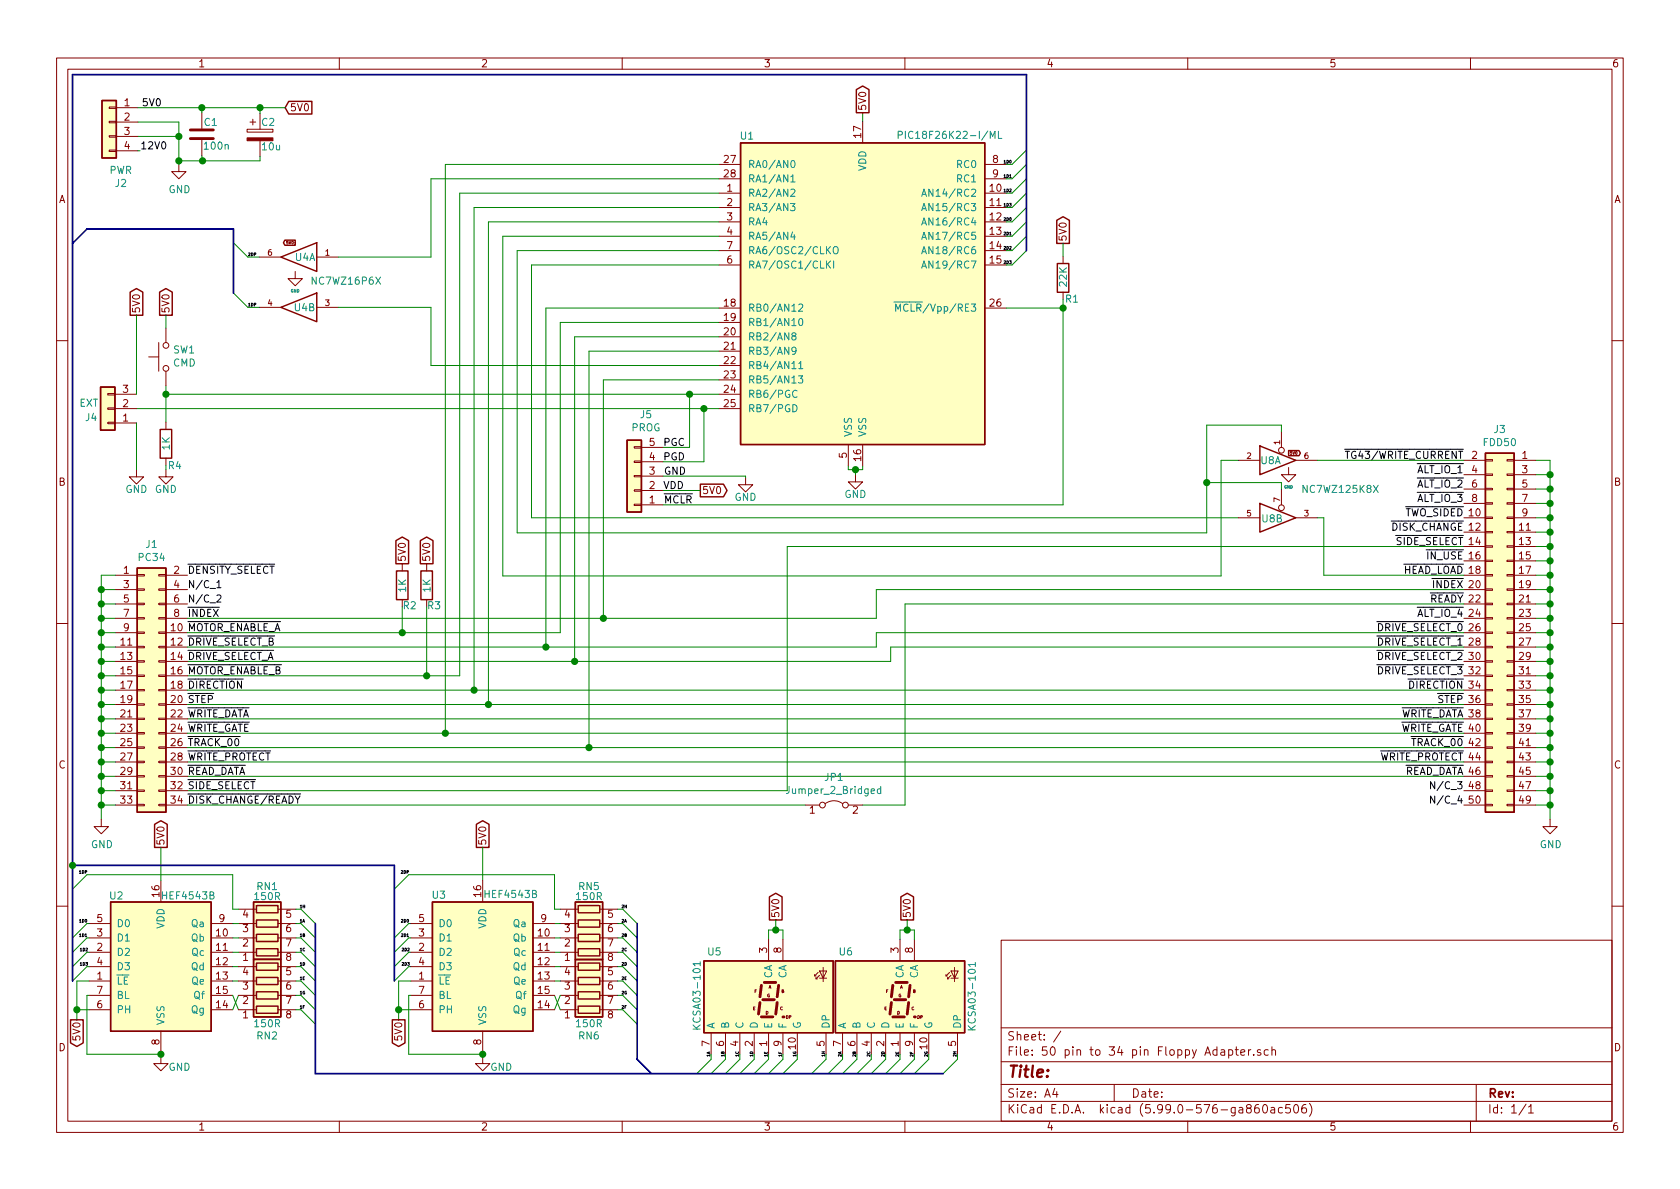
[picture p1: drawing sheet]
EESchema Schematic File Version 5
EELAYER 30 0
EELAYER END
$Descr A4 11693 8268
encoding utf-8
Sheet 1 1
Title ""
Date ""
Rev ""
Comp ""
Comment1 ""
Comment2 ""
Comment3 ""
Comment4 ""
Comment5 ""
Comment6 ""
Comment7 ""
Comment8 ""
Comment9 ""
$EndDescr
$Comp
L device:R_Pack04 RN1
U 1 1
P 1860 6420
F 0 "RN1" V 2115 6420 50  0000 C CNN
F 1 "150R" V 2045 6420 50  0000 C CNN
F 2 "Resistors_SMD:R_Array_Convex_4x0603" V 2135 6420 50  0001 C CNN
F 3 "" H 1860 6420 50  0001 C CNN
F 4 "ROYAL OHM 4D03WGJ0151T" V 1860 6420 50  0001 C CNN "Type"
	1    1860 6420
	0    1    -1   0   
$EndComp
$Comp
L cmos4000:4543 U2
U 1 1
P 1120 6720
F 0 "U2" H 810 7215 50  0000 C CNN
F 1 "HEF4543B" H 1310 7215 50  0000 C CNN
F 2 "Package_SO:SOP-16_4.55x10.3mm_P1.27mm" H 1120 6670 50  0001 C CNN
F 3 "" H 1120 6670 50  0001 C CNN
F 4 "NXP HEF4543B" H 1120 6720 50  0001 C CNN "Type"
	1    1120 6720
	1    0    0    -1  
$EndComp
Text Label 975  1040 0    50   ~ 0
12V0
Text Label 1305 5095 0    50   ~ 0
~WRITE_GATE
Text Label 1305 4895 0    50   ~ 0
~STEP
Text Label 1305 4395 0    50   ~ 0
~MOTOR_ENABLE_A
Text Label 1305 4295 0    50   ~ 0
~INDEX
Text Label 10190 3595 2    50   ~ 0
~TWO_SIDED
Text Label 10190 3395 2    50   ~ 0
~ALT_IO_2
Text Label 1305 5295 0    50   ~ 0
~WRITE_PROTECT
Text Label 1305 4995 0    50   ~ 0
~WRITE_DATA
Text Label 1305 4095 0    50   ~ 0
N{slash}C_1
Text Label 1305 5495 0    50   ~ 0
~SIDE_SELECT
Text Label 1305 5595 0    50   ~ 0
~DISK_CHANGE{slash}READY
Text Label 1305 5195 0    50   ~ 0
~TRACK_00
Text Label 10190 3495 2    50   ~ 0
~ALT_IO_3
Text Label 10190 3295 2    50   ~ 0
~ALT_IO_1
Text Label 1305 4495 0    50   ~ 0
~DRIVE_SELECT_B
Text Label 1305 4695 0    50   ~ 0
~MOTOR_ENABLE_B
Text Label 1305 4595 0    50   ~ 0
~DRIVE_SELECT_A
Text Label 1305 4195 0    50   ~ 0
N{slash}C_2
Text Label 1305 4795 0    50   ~ 0
~DIRECTION
Text Label 1305 5395 0    50   ~ 0
~READ_DATA
Connection ~ 10790 4095
Connection ~ 10790 5195
Connection ~ 705  5595
Connection ~ 10790 5295
Connection ~ 1245 940 
Connection ~ 705  4095
Connection ~ 10790 5395
Connection ~ 10790 5595
Connection ~ 705  4195
Connection ~ 705  4895
Connection ~ 705  4295
Connection ~ 705  4395
Connection ~ 705  4495
Connection ~ 10790 4795
Connection ~ 705  5195
Connection ~ 705  5495
Connection ~ 10790 4295
Connection ~ 10790 3495
Connection ~ 10790 4595
Connection ~ 10790 3795
Connection ~ 10790 3695
Connection ~ 705  4595
Connection ~ 705  4695
Connection ~ 10790 4495
Connection ~ 705  4795
Connection ~ 705  4995
Connection ~ 10790 3995
Connection ~ 10790 4895
Connection ~ 10790 5495
Connection ~ 705  5295
Connection ~ 705  5395
Connection ~ 10790 3295
Connection ~ 10790 4195
Connection ~ 10790 4695
Connection ~ 10790 3395
Connection ~ 10790 4395
Connection ~ 10790 4995
Connection ~ 10790 5095
Connection ~ 705  5095
Connection ~ 10790 3595
Connection ~ 10790 3895
Wire Wire Line
	1245 840  960  840 
Wire Wire Line
	1305 4695 2970 4695
Wire Wire Line
	1245 940  1245 840 
Wire Wire Line
	1245 940  1245 1110
Wire Wire Line
	1245 940  960  940 
Text Label 10190 3895 2    50   ~ 0
~IN_USE
Text Label 10190 4195 2    50   ~ 0
~READY
Text Label 10190 4895 2    50   ~ 0
~STEP
Text Label 1305 3995 0    50   ~ 0
~DENSITY_SELECT
Text Label 10190 5495 2    50   ~ 0
N{slash}C_3
Text Label 10190 5195 2    50   ~ 0
~TRACK_00
Text Label 10190 4595 2    50   ~ 0
~DRIVE_SELECT_2
Text Label 10190 4495 2    50   ~ 0
~DRIVE_SELECT_1
Text Label 10190 4395 2    50   ~ 0
~DRIVE_SELECT_0
Text Label 10190 3995 2    50   ~ 0
~HEAD_LOAD
Text Label 10190 3795 2    50   ~ 0
~SIDE_SELECT
Text Label 10190 4295 2    50   ~ 0
~ALT_IO_4
Text Label 10190 4095 2    50   ~ 0
~INDEX
Text Label 10190 5595 2    50   ~ 0
N{slash}C_4
Text Label 10190 5095 2    50   ~ 0
~WRITE_GATE
Text Label 10190 4995 2    50   ~ 0
~WRITE_DATA
Text Label 10190 4795 2    50   ~ 0
~DIRECTION
Text Label 10190 5395 2    50   ~ 0
~READ_DATA
Text Label 10190 5295 2    50   ~ 0
~WRITE_PROTECT
Text Label 10190 4695 2    50   ~ 0
~DRIVE_SELECT_3
Wire Wire Line
	10690 4495 10790 4495
Wire Wire Line
	10690 3395 10790 3395
Wire Wire Line
	10690 5195 10790 5195
Wire Wire Line
	10690 4995 10790 4995
Wire Wire Line
	10690 5095 10790 5095
Wire Wire Line
	10690 5495 10790 5495
Wire Wire Line
	10690 3495 10790 3495
Wire Wire Line
	10690 4595 10790 4595
Wire Wire Line
	10690 3695 10790 3695
Wire Wire Line
	1305 5395 10190 5395
Wire Wire Line
	1305 5495 5480 5495
Wire Wire Line
	1305 5295 10190 5295
Wire Wire Line
	10690 3595 10790 3595
Wire Wire Line
	5480 3795 10190 3795
Wire Wire Line
	10690 3995 10790 3995
Wire Wire Line
	1305 4995 10190 4995
Wire Wire Line
	10690 4095 10790 4095
Wire Wire Line
	10690 3895 10790 3895
Wire Wire Line
	805  3995 705  3995
Wire Wire Line
	10690 5295 10790 5295
Wire Wire Line
	10690 4895 10790 4895
Wire Wire Line
	10690 4395 10790 4395
Wire Wire Line
	10690 4195 10790 4195
Wire Wire Line
	10690 4795 10790 4795
Wire Wire Line
	6100 4495 6100 4395
Wire Wire Line
	10690 3295 10790 3295
Wire Wire Line
	6200 4595 6200 4495
Wire Wire Line
	705  5595 805  5595
Wire Wire Line
	705  5395 805  5395
Wire Wire Line
	705  5495 805  5495
Wire Wire Line
	10690 3195 10790 3195
Wire Wire Line
	10690 5395 10790 5395
Wire Wire Line
	10690 5595 10790 5595
Wire Wire Line
	10690 3795 10790 3795
Wire Wire Line
	1305 4595 4000 4595
Wire Wire Line
	10690 4295 10790 4295
Wire Wire Line
	6200 4495 10190 4495
Wire Wire Line
	10690 4695 10790 4695
Wire Wire Line
	705  4995 805  4995
Wire Wire Line
	705  4495 705  4595
Wire Wire Line
	705  5195 705  5295
Wire Wire Line
	705  5495 705  5595
Wire Wire Line
	10790 3295 10790 3395
Wire Wire Line
	10790 5195 10790 5295
Wire Wire Line
	10790 4495 10790 4595
Wire Wire Line
	10790 3495 10790 3595
Wire Wire Line
	10790 5595 10790 5695
Wire Wire Line
	705  4795 705  4895
Wire Wire Line
	10790 4895 10790 4995
Wire Wire Line
	10790 4395 10790 4495
Wire Wire Line
	10790 4795 10790 4895
Wire Wire Line
	705  4695 705  4795
Wire Wire Line
	10790 4595 10790 4695
Wire Wire Line
	10790 3695 10790 3795
Wire Wire Line
	10790 4995 10790 5095
Wire Wire Line
	705  5295 805  5295
Wire Wire Line
	705  4395 805  4395
Wire Wire Line
	10790 4095 10790 4195
Wire Wire Line
	705  4895 705  4995
Wire Wire Line
	705  5195 805  5195
Wire Wire Line
	705  4895 805  4895
Wire Wire Line
	705  4295 805  4295
Wire Wire Line
	705  4395 705  4495
Wire Wire Line
	10790 3195 10790 3295
Wire Wire Line
	705  4495 805  4495
Wire Wire Line
	705  5095 805  5095
Wire Wire Line
	10790 3395 10790 3495
Wire Wire Line
	10790 4295 10790 4395
Wire Wire Line
	10790 4695 10790 4795
Wire Wire Line
	705  4795 805  4795
Wire Wire Line
	10790 3995 10790 4095
Wire Wire Line
	705  4095 805  4095
Wire Wire Line
	705  4195 805  4195
Wire Wire Line
	705  4595 805  4595
Wire Wire Line
	10790 3795 10790 3895
Wire Wire Line
	705  4695 805  4695
Wire Wire Line
	705  4095 705  4195
Wire Wire Line
	10790 5095 10790 5195
Wire Wire Line
	705  4195 705  4295
Wire Wire Line
	705  4295 705  4395
Wire Wire Line
	10790 5495 10790 5595
Wire Wire Line
	705  4595 705  4695
Wire Wire Line
	705  4995 705  5095
Wire Wire Line
	705  5095 705  5195
Wire Wire Line
	10790 3895 10790 3995
Wire Wire Line
	10790 5395 10790 5495
Wire Wire Line
	705  5295 705  5395
Wire Wire Line
	705  3995 705  4095
Wire Wire Line
	10790 3595 10790 3695
Wire Wire Line
	10790 4195 10790 4295
Wire Wire Line
	10790 5295 10790 5395
Wire Wire Line
	705  5395 705  5495
Wire Wire Line
	705  5695 705  5595
$Comp
L Connector_Generic:Conn_01x04 J2
U 1 1
P 760 840
F 0 "J2" H 678 415 50  0000 C CNN
F 1 "PWR" H 678 506 50  0000 C CNN
F 2 "50 pin to 34 pin Floppy Adapter:TE_171825-4x2.50mm_Straight" V 890 870 50  0001 C CNN
F 3 "" H 760 840 50  0001 C CNN
F 4 "econ connect FK03PN" H 760 840 50  0001 C CNN "Type"
	1    760  840 
	-1   0    0    -1  
$EndComp
$Comp
L Connector_Generic:Conn_02x17_Odd_Even J1
U 1 1
P 1005 4795
F 0 "J1" H 1055 5812 50  0000 C CNN
F 1 "PC34" H 1055 5721 50  0000 C CNN
F 2 "Connectors_Multicomp:Multicomp_MC9A12-3434_2x17x2.54mm_Straight" H 1005 4795 50  0001 C CNN
F 3 "" H 1005 4795 50  0001 C CNN
F 4 "Connfly DS1013-34SSIB1-B-0" H 1005 4795 50  0001 C CNN "Type"
	1    1005 4795
	1    0    0    -1  
$EndComp
$Comp
L power:GND #PWR02
U 1 1
P 1245 1135
F 0 "#PWR02" H 1245 885 50  0001 C CNN
F 1 "GND" H 1250 962 50  0000 C CNN
F 2 "" H 1245 1135 50  0001 C CNN
F 3 "" H 1245 1135 50  0001 C CNN
	1    1245 1135
	1    0    0    -1  
$EndComp
$Comp
L power:GND #PWR04
U 1 1
P 10790 5695
F 0 "#PWR04" H 10790 5445 50  0001 C CNN
F 1 "GND" H 10795 5522 50  0000 C CNN
F 2 "" H 10790 5695 50  0001 C CNN
F 3 "" H 10790 5695 50  0001 C CNN
	1    10790 5695
	1    0    0    -1  
$EndComp
$Comp
L conn:Conn_02x25_Odd_Even J3
U 1 1
P 10490 4395
F 0 "J3" H 10540 5812 50  0000 C CNN
F 1 "FDD50" H 10540 5721 50  0000 C CNN
F 2 "Connectors_Multicomp:Multicomp_MC9A12-5034_2x25x2.54mm_Straight" H 10490 4395 50  0001 C CNN
F 3 "" H 10490 4395 50  0001 C CNN
F 4 "Connfly DS1013-50SSIB1-B-0" H 10490 4395 50  0001 C CNN "Type"
	1    10490 4395
	-1   0    0    -1  
$EndComp
$Comp
L power:GND #PWR01
U 1 1
P 705 5695
F 0 "#PWR01" H 705 5445 50  0001 C CNN
F 1 "GND" H 710 5522 50  0000 C CNN
F 2 "" H 705 5695 50  0001 C CNN
F 3 "" H 705 5695 50  0001 C CNN
	1    705  5695
	1    0    0    -1  
$EndComp
Wire Wire Line
	1620 6420 1660 6420
Wire Wire Line
	1620 6520 1660 6520
Wire Wire Line
	1620 6620 1660 6620
Wire Wire Line
	1620 6720 1660 6720
Wire Wire Line
	1620 6820 1660 6820
Wire Wire Line
	1620 7020 1660 6920
Wire Wire Line
	1620 6920 1660 7020
Entry Wire Line
	2195 6620 2095 6520
Entry Wire Line
	2195 6520 2095 6420
Entry Wire Line
	2195 6420 2095 6320
Text Label 2085 6320 0    20   ~ 0
1H
Text Label 2085 6420 0    20   ~ 0
1A
Text Label 2085 6520 0    20   ~ 0
1B
Entry Wire Line
	2195 6720 2095 6620
Entry Wire Line
	2195 6820 2095 6720
Entry Wire Line
	2195 6920 2095 6820
Entry Wire Line
	2195 7020 2095 6920
Entry Wire Line
	2195 7120 2095 7020
Text Label 2085 6620 0    20   ~ 0
1C
Text Label 2085 6720 0    20   ~ 0
1D
Text Label 2085 6820 0    20   ~ 0
1E
Text Label 2085 6920 0    20   ~ 0
1G
Text Label 2085 7020 0    20   ~ 0
1F
Wire Wire Line
	1620 6080 1620 6320
Wire Wire Line
	1620 6320 1660 6320
Entry Wire Line
	505  6720 605  6620
Wire Wire Line
	605  6520 620  6520
Wire Wire Line
	605  6420 620  6420
Wire Wire Line
	605  6620 620  6620
Wire Wire Line
	605  6720 620  6720
Wire Wire Line
	605  6080 1620 6080
Entry Wire Line
	505  6620 605  6520
Entry Wire Line
	505  6180 605  6080
Entry Wire Line
	505  6520 605  6420
Entry Wire Line
	505  6820 605  6720
$Comp
L device:R_Pack04 RN2
U 1 1
P 1860 6820
F 0 "RN2" V 1475 6820 50  0000 C CNN
F 1 "150R" V 1560 6820 50  0000 C CNN
F 2 "Resistors_SMD:R_Array_Convex_4x0603" V 2135 6820 50  0001 C CNN
F 3 "" H 1860 6820 50  0001 C CNN
F 4 "ROYAL OHM 4D03WGJ0151T" V 1860 6820 50  0001 C CNN "Type"
	1    1860 6820
	0    1    -1   0   
$EndComp
Text Label 615  6720 2    20   ~ 0
1D3
Text Label 615  6620 2    20   ~ 0
1D2
Text Label 610  6080 2    20   ~ 0
1DP
Text Label 610  6520 2    20   ~ 0
1D1
Text Label 4950 7350 1    20   ~ 0
1A
Text Label 5050 7350 1    20   ~ 0
1B
Text Label 5150 7350 1    20   ~ 0
1C
Text Label 5250 7350 1    20   ~ 0
1D
Text Label 5350 7350 1    20   ~ 0
1E
Text Label 5450 7350 1    20   ~ 0
1F
Text Label 5550 7350 1    20   ~ 0
1G
Text Label 5750 7350 1    20   ~ 0
1H
$Comp
L device:R_Pack04 RN6
U 1 1
P 4100 6820
F 0 "RN6" V 3715 6820 50  0000 C CNN
F 1 "150R" V 3800 6820 50  0000 C CNN
F 2 "Resistors_SMD:R_Array_Convex_4x0603" V 4375 6820 50  0001 C CNN
F 3 "" H 4100 6820 50  0001 C CNN
F 4 "ROYAL OHM 4D03WGJ0151T" V 4100 6820 50  0001 C CNN "Type"
	1    4100 6820
	0    1    -1   0   
$EndComp
$Comp
L device:R_Pack04 RN5
U 1 1
P 4100 6420
F 0 "RN5" V 4355 6420 50  0000 C CNN
F 1 "150R" V 4285 6420 50  0000 C CNN
F 2 "Resistors_SMD:R_Array_Convex_4x0603" V 4375 6420 50  0001 C CNN
F 3 "" H 4100 6420 50  0001 C CNN
F 4 "ROYAL OHM 4D03WGJ0151T" V 4100 6420 50  0001 C CNN "Type"
	1    4100 6420
	0    1    -1   0   
$EndComp
Text Label 4325 6420 0    20   ~ 0
2A
Text Label 4325 6520 0    20   ~ 0
2B
Text Label 4325 6720 0    20   ~ 0
2D
Text Label 4325 6920 0    20   ~ 0
2G
Text Label 4325 6820 0    20   ~ 0
2E
Text Label 2850 6420 2    20   ~ 0
2D0
Text Label 4325 7020 0    20   ~ 0
2F
Text Label 4325 6620 0    20   ~ 0
2C
Text Label 4325 6320 0    20   ~ 0
2H
Text Label 2855 6720 2    20   ~ 0
2D3
Text Label 2850 6080 2    20   ~ 0
2DP
Text Label 2855 6620 2    20   ~ 0
2D2
Text Label 2850 6520 2    20   ~ 0
2D1
Entry Wire Line
	2745 6820 2845 6720
Entry Wire Line
	2745 6520 2845 6420
Entry Wire Line
	2745 6180 2845 6080
Entry Wire Line
	2745 6620 2845 6520
Wire Wire Line
	2845 6080 3860 6080
Wire Wire Line
	3860 6080 3860 6320
Wire Wire Line
	3860 6320 3900 6320
Entry Wire Line
	2745 6720 2845 6620
$Comp
L display:7SEGMENT_CA U6
U 1 1
P 6265 6930
F 0 "U6" H 5835 7245 50  0000 L CNN
F 1 "KCSA03-101" V 6765 6685 50  0000 L CNN
F 2 "50 pin to 34 pin Floppy Adapter:KCSA03-101" H 6715 6630 50  0001 L CNN
F 3 "" H 6265 6920 50  0001 L CNN
F 4 "Kingbright KCSA03-105" H 6265 6930 50  0001 C CNN "Type"
	1    6265 6930
	1    0    0    -1  
$EndComp
Text Label 5865 7350 1    20   ~ 0
2A
Text Label 6365 7350 1    20   ~ 0
2F
Text Label 6065 7350 1    20   ~ 0
2C
Text Label 6465 7350 1    20   ~ 0
2G
Text Label 6265 7350 1    20   ~ 0
2E
Text Label 6165 7350 1    20   ~ 0
2D
Text Label 6665 7350 1    20   ~ 0
2H
Text GLabel 5400 6395 1    50   Output ~ 0
5V0
Wire Wire Line
	5350 6530 5350 6465
Wire Wire Line
	5350 6465 5400 6465
Wire Wire Line
	5450 6465 5450 6530
Wire Wire Line
	5400 6395 5400 6465
Connection ~ 5400 6465
Wire Wire Line
	5400 6465 5450 6465
Text GLabel 6315 6395 1    50   Output ~ 0
5V0
Connection ~ 6315 6465
Wire Wire Line
	6315 6465 6365 6465
Wire Wire Line
	6315 6395 6315 6465
Wire Wire Line
	6265 6530 6265 6465
Wire Wire Line
	6265 6465 6315 6465
Wire Wire Line
	6365 6465 6365 6530
Text GLabel 3360 5890 1    50   Output ~ 0
5V0
$Comp
L power:GND #PWR0101
U 1 1
P 1120 7345
F 0 "#PWR0101" H 1120 7095 50  0001 C CNN
F 1 "GND" H 1250 7272 50  0000 C CNN
F 2 "" H 1120 7345 50  0001 C CNN
F 3 "" H 1120 7345 50  0001 C CNN
	1    1120 7345
	1    0    0    -1  
$EndComp
Wire Wire Line
	1120 7320 1120 7330
Wire Wire Line
	3360 5890 3360 6120
Wire Wire Line
	3860 6920 3900 7020
Wire Wire Line
	3860 6720 3900 6720
Wire Wire Line
	2845 6620 2860 6620
Wire Wire Line
	2845 6520 2860 6520
Wire Wire Line
	2845 6720 2860 6720
Wire Wire Line
	3860 6820 3900 6820
Wire Wire Line
	3860 6620 3900 6620
Wire Wire Line
	2845 6420 2860 6420
Wire Wire Line
	3860 6420 3900 6420
Wire Wire Line
	3860 7020 3900 6920
Wire Wire Line
	3860 6520 3900 6520
$Comp
L cmos4000:4543 U3
U 1 1
P 3360 6720
F 0 "U3" H 3055 7220 50  0000 C CNN
F 1 "HEF4543B" H 3555 7225 50  0000 C CNN
F 2 "Package_SO:SOP-16_4.55x10.3mm_P1.27mm" H 3360 6670 50  0001 C CNN
F 3 "" H 3360 6670 50  0001 C CNN
F 4 "NXP HEF4543B" H 3360 6720 50  0001 C CNN "Type"
	1    3360 6720
	1    0    0    -1  
$EndComp
Wire Wire Line
	3360 7320 3360 7330
$Comp
L power:GND #PWR0102
U 1 1
P 3360 7345
F 0 "#PWR0102" H 3360 7095 50  0001 C CNN
F 1 "GND" H 3490 7272 50  0000 C CNN
F 2 "" H 3360 7345 50  0001 C CNN
F 3 "" H 3360 7345 50  0001 C CNN
	1    3360 7345
	1    0    0    -1  
$EndComp
$Comp
L 50_pin_to_34_pin_Floppy_Adapter:PIC18F2XK22 U1
U 1 1
P 6005 2035
F 0 "U1" H 5200 3135 50  0000 C CNN
F 1 "PIC18F26K22-I/ML" H 6610 3140 50  0000 C CNN
F 2 "Housings_DFN_QFN:QFN-28-1EP_6x6mm_Pitch0.65mm" H 6005 2035 50  0001 C CIN
F 3 "" H 6005 1585 50  0001 C CNN
F 4 "Microchip PIC18F26K22-I/ML" H 6005 2035 50  0001 C CNN "Type"
	1    6005 2035
	1    0    0    -1  
$EndComp
$Comp
L display:7SEGMENT_CA U5
U 1 1
P 5350 6930
F 0 "U5" H 4920 7245 50  0000 L CNN
F 1 "KCSA03-101" V 4850 6690 50  0000 L CNN
F 2 "50 pin to 34 pin Floppy Adapter:KCSA03-101" H 5800 6630 50  0001 L CNN
F 3 "" H 5350 6920 50  0001 L CNN
F 4 "Kingbright KCSA03-105" H 5350 6930 50  0001 C CNN "Type"
	1    5350 6930
	1    0    0    -1  
$EndComp
Entry Wire Line
	7045 1235 7145 1135
Entry Wire Line
	7045 1335 7145 1235
Entry Wire Line
	7045 1435 7145 1335
Entry Wire Line
	7045 1635 7145 1535
Entry Wire Line
	7045 1835 7145 1735
Entry Wire Line
	7045 1735 7145 1635
Wire Wire Line
	7005 1135 7045 1135
Wire Wire Line
	7005 1235 7045 1235
Wire Wire Line
	7005 1335 7045 1335
Wire Wire Line
	7005 1435 7045 1435
Wire Wire Line
	7005 1635 7045 1635
Wire Wire Line
	7005 1735 7045 1735
Wire Wire Line
	7005 1835 7045 1835
Entry Wire Line
	7045 1135 7145 1035
Text Label 7045 1135 2    20   ~ 0
1D0
Text Label 7045 1235 2    20   ~ 0
1D1
Text Label 7045 1335 2    20   ~ 0
1D2
Text Label 7045 1435 2    20   ~ 0
1D3
Text Label 7045 1535 2    20   ~ 0
2D0
Text Label 7045 1635 2    20   ~ 0
2D1
Text Label 7045 1735 2    20   ~ 0
2D2
Text Label 7045 1835 2    20   ~ 0
2D3
Text Label 10190 3195 2    50   ~ 0
~TG43{slash}WRITE_CURRENT
Text Label 1725 2130 0    20   ~ 0
1DP
Text Label 1725 1780 0    20   ~ 0
2DP
Text GLabel 1120 5890 1    50   Output ~ 0
5V0
Wire Wire Line
	1120 5890 1120 6120
Wire Bus Line
	505  6015 2745 6015
Wire Wire Line
	7005 1535 7045 1535
Entry Wire Line
	7045 1535 7145 1435
Wire Wire Line
	6005 835  6005 775 
Text GLabel 6005 775  1    50   Output ~ 0
5V0
$Comp
L power:GND #PWR0103
U 1 1
P 5955 3295
F 0 "#PWR0103" H 5955 3045 50  0001 C CNN
F 1 "GND" H 5955 3160 50  0000 C CNN
F 2 "" H 5955 3295 50  0001 C CNN
F 3 "" H 5955 3295 50  0001 C CNN
	1    5955 3295
	1    0    0    -1  
$EndComp
Wire Wire Line
	5905 3235 5905 3260
Wire Wire Line
	5905 3260 5955 3260
Wire Wire Line
	6005 3260 6005 3235
Wire Wire Line
	5955 3260 5955 3295
Connection ~ 5955 3260
Wire Wire Line
	5955 3260 6005 3260
Text Label 610  6420 2    20   ~ 0
1D0
Text Label 5965 7350 1    20   ~ 0
2B
Connection ~ 505  6015
Entry Wire Line
	4435 6720 4335 6620
Entry Wire Line
	4435 7020 4335 6920
Entry Wire Line
	4435 6620 4335 6520
Entry Wire Line
	4435 7120 4335 7020
Entry Wire Line
	4435 6820 4335 6720
Entry Wire Line
	4435 6920 4335 6820
Entry Wire Line
	4435 6520 4335 6420
Entry Wire Line
	4435 6420 4335 6320
Wire Wire Line
	3360 7330 2845 7330
Connection ~ 3360 7330
Wire Wire Line
	3360 7330 3360 7345
Wire Wire Line
	1120 7330 605  7330
Connection ~ 1120 7330
Wire Wire Line
	1120 7330 1120 7345
Wire Wire Line
	605  6920 620  6920
Wire Wire Line
	2845 6920 2860 6920
Wire Wire Line
	2775 6820 2860 6820
Text GLabel 535  7090 3    50   Output ~ 0
5V0
Wire Wire Line
	535  7090 535  7020
Wire Wire Line
	535  6820 620  6820
Text Label 985  740  0    50   ~ 0
5V0
Wire Wire Line
	5480 3795 5480 5495
Wire Wire Line
	960  1040 975  1040
Wire Wire Line
	5005 1835 3700 1835
Wire Wire Line
	3700 1835 3700 3595
Wire Wire Line
	5005 1535 3400 1535
Wire Wire Line
	5005 1635 3500 1635
Wire Wire Line
	3500 1635 3500 4000
Text Label 4620 3505 0    50   ~ 0
~MCLR
Text Label 4615 3405 0    50   ~ 0
VDD
Text Label 4620 3305 0    50   ~ 0
GND
Text Label 4615 3205 0    50   ~ 0
PGD
Text Label 4615 3105 0    50   ~ 0
PGC
Wire Wire Line
	4900 3205 4900 2835
Wire Wire Line
	4900 2835 5005 2835
Wire Wire Line
	7400 3505 7400 2135
Wire Wire Line
	7400 2135 7005 2135
$Comp
L device:R R1
U 1 1
P 7400 1925
F 0 "R1" H 7390 2075 50  0000 R CNN
F 1 "22K" V 7395 1995 50  0000 R CNN
F 2 "Resistors_SMD:R_0805" V 7330 1925 50  0001 C CNN
F 3 "" H 7400 1925 50  0001 C CNN
F 4 "ROYAL OHM 0805S8J0223T5E" H 7400 1925 50  0001 C CNN "Type"
	1    7400 1925
	-1   0    0    1   
$EndComp
Text GLabel 7400 1685 1    50   Output ~ 0
5V0
Wire Wire Line
	7400 2075 7400 2135
Connection ~ 7400 2135
Wire Wire Line
	7400 1685 7400 1775
Wire Wire Line
	4200 4295 4200 2635
Wire Wire Line
	4200 2635 5005 2635
Wire Wire Line
	1305 4795 3300 4795
Wire Wire Line
	3300 4795 3300 1435
Connection ~ 3300 4795
Wire Wire Line
	3300 4795 10190 4795
Wire Wire Line
	1305 4295 4200 4295
Connection ~ 4200 4295
$Comp
L device:R R3
U 1 1
P 2970 4065
F 0 "R3" H 2970 3925 50  0000 L CNN
F 1 "1K" V 2970 4010 50  0000 L CNN
F 2 "Resistors_SMD:R_0805" V 2900 4065 50  0001 C CNN
F 3 "" H 2970 4065 50  0001 C CNN
F 4 "ROYAL OHM 0805S8J0102T5E" H 2970 4065 50  0001 C CNN "Type"
	1    2970 4065
	1    0    0    -1  
$EndComp
Text GLabel 2970 3915 1    50   Output ~ 0
5V0
Wire Wire Line
	2970 4215 2970 4695
Connection ~ 2970 4695
Wire Wire Line
	2970 4695 3200 4695
Text GLabel 2055 1680 0    20   Output ~ 0
5V0
Text GLabel 1985 740  2    50   Input ~ 0
5V0
$Comp
L device:C C1
U 1 1
P 1405 925
F 0 "C1" H 1415 1010 50  0000 L CNN
F 1 "100n" H 1410 845 50  0000 L CNN
F 2 "Capacitors_SMD:C_0402" H 1443 775 50  0001 C CNN
F 3 "" H 1405 925 50  0001 C CNN
F 4 "WALSIN 0402B104K160CT" H 1405 925 50  0001 C CNN "Type"
	1    1405 925 
	1    0    0    -1  
$EndComp
Wire Wire Line
	1405 1075 1410 1110
Wire Wire Line
	1410 1110 1245 1110
Connection ~ 1245 1110
Wire Wire Line
	1245 1110 1245 1135
Wire Wire Line
	960  740  1405 740 
Wire Wire Line
	1405 740  1405 775 
Connection ~ 1405 740 
Wire Wire Line
	1405 740  1810 740 
$Comp
L device:CP C2
U 1 1
P 1810 930
F 0 "C2" H 1815 1020 50  0000 L CNN
F 1 "10u" H 1815 850 50  0000 L CNN
F 2 "Capacitors_Tantalum_SMD:CP_Tantalum_Case-B_EIA-3528-21_Reflow" H 1848 780 50  0001 C CNN
F 3 "" H 1810 930 50  0001 C CNN
F 4 "VISHAY 593D106X9020B2TE3" H 1810 930 50  0001 C CNN "Type"
	1    1810 930 
	1    0    0    -1  
$EndComp
Wire Wire Line
	1410 1110 1810 1110
Wire Wire Line
	1810 1110 1810 1080
Connection ~ 1410 1110
Wire Wire Line
	1810 740  1810 780 
Connection ~ 1810 740 
Wire Wire Line
	1810 740  1985 740 
$Comp
L 74xgxx:74AUC2G34 U4
U 2 1
P 2055 2130
F 0 "U4" H 1990 2130 50  0000 C CNN
F 1 "NC7WZ16P6X" H 2030 2306 50  0001 C CNN
F 2 "Package_TO_SOT_SMD:SOT-363_SC-70-6" H 2055 2130 50  0001 C CNN
F 3 "" H 2055 2130 50  0001 C CNN
F 4 "ON Semi NC7WZ16P6X" H 2055 2130 50  0001 C CNN "Type"
	2    2055 2130
	-1   0    0    -1  
$EndComp
$Comp
L 74xgxx:74AUC2G34 U4
U 1 1
P 2055 1780
F 0 "U4" H 1985 1780 50  0000 C CNN
F 1 "NC7WZ16P6X" H 1700 1615 50  0000 C CNN
F 2 "Package_TO_SOT_SMD:SOT-363_SC-70-6" H 2055 1780 50  0001 C CNN
F 3 "" H 2055 1780 50  0001 C CNN
F 4 "ON Semi NC7WZ16P6X" H 2055 1780 50  0001 C CNN "Type"
	1    2055 1780
	-1   0    0    -1  
$EndComp
Text GLabel 4875 3405 2    50   Output ~ 0
5V0
$Comp
L Connector_Generic:Conn_01x05 J5
U 1 1
P 4415 3305
F 0 "J5" H 4333 2880 50  0000 C CNN
F 1 "PROG" H 4333 2971 50  0000 C CNN
F 2 "Pin_Headers:Pin_Header_Straight_1x05_Pitch2.54mm" H 4415 3305 50  0001 C CNN
F 3 "" H 4415 3305 50  0001 C CNN
	1    4415 3305
	-1   0    0    1   
$EndComp
Wire Wire Line
	4615 3405 4875 3405
Wire Wire Line
	4615 3205 4900 3205
Wire Wire Line
	4615 3505 7400 3505
Wire Wire Line
	4615 3305 5190 3305
$Comp
L power:GND #PWR0105
U 1 1
P 5190 3315
F 0 "#PWR0105" H 5190 3065 50  0001 C CNN
F 1 "GND" H 5190 3180 50  0000 C CNN
F 2 "" H 5190 3315 50  0001 C CNN
F 3 "" H 5190 3315 50  0001 C CNN
	1    5190 3315
	1    0    0    -1  
$EndComp
Wire Wire Line
	5190 3305 5190 3315
Connection ~ 4900 2835
Connection ~ 4800 2735
Wire Wire Line
	4800 3105 4800 2735
Wire Wire Line
	4615 3105 4800 3105
Wire Wire Line
	4800 2735 5005 2735
Wire Wire Line
	950  2835 4900 2835
Wire Wire Line
	1155 2675 1155 2735
Connection ~ 1155 2735
Wire Wire Line
	1155 2735 1155 2930
Wire Wire Line
	1155 2735 4800 2735
$Comp
L Connector_Generic:Conn_01x03 J4
U 1 1
P 750 2835
F 0 "J4" H 865 2900 50  0000 C CNN
F 1 "EXT" H 880 2800 50  0000 C CNN
F 2 "Pin_Headers:Pin_Header_Straight_1x03_Pitch2.54mm" H 750 2835 50  0001 C CNN
F 3 "" H 750 2835 50  0001 C CNN
	1    750  2835
	-1   0    0    1   
$EndComp
$Comp
L switches:SW_Push SW1
U 1 1
P 1155 2475
F 0 "SW1" V 1201 2427 50  0000 R CNN
F 1 "CMD" V 1110 2427 50  0000 R CNN
F 2 "Buttons_Switches_SMD:SW_SPST_PTS645" H 1155 2675 50  0001 C CNN
F 3 "" H 1155 2675 50  0001 C CNN
F 4 "C&K PTS645SK50SMTR92LFS" V 1155 2475 50  0001 C CNN "Type"
	1    1155 2475
	0    -1   -1   0   
$EndComp
$Comp
L device:R R4
U 1 1
P 1155 3080
F 0 "R4" H 1165 2930 50  0000 L CNN
F 1 "1K" V 1155 3030 50  0000 L CNN
F 2 "Resistors_SMD:R_0805" V 1085 3080 50  0001 C CNN
F 3 "" H 1155 3080 50  0001 C CNN
F 4 "ROYAL OHM 0805S8J0102T5E" H 1155 3080 50  0001 C CNN "Type"
	1    1155 3080
	1    0    0    -1  
$EndComp
$Comp
L power:GND #PWR0104
U 1 1
P 950 3260
F 0 "#PWR0104" H 950 3010 50  0001 C CNN
F 1 "GND" H 950 3125 50  0000 C CNN
F 2 "" H 950 3260 50  0001 C CNN
F 3 "" H 950 3260 50  0001 C CNN
	1    950  3260
	1    0    0    -1  
$EndComp
$Comp
L power:GND #PWR05
U 1 1
P 1155 3260
F 0 "#PWR05" H 1155 3010 50  0001 C CNN
F 1 "GND" H 1155 3125 50  0000 C CNN
F 2 "" H 1155 3260 50  0001 C CNN
F 3 "" H 1155 3260 50  0001 C CNN
	1    1155 3260
	1    0    0    -1  
$EndComp
Text GLabel 950  2185 1    50   Output ~ 0
5V0
Text GLabel 1155 2185 1    50   Output ~ 0
5V0
Wire Wire Line
	950  2185 950  2735
Wire Wire Line
	1155 2185 1155 2275
Wire Wire Line
	950  2935 950  3260
Wire Wire Line
	1155 3230 1155 3260
Wire Wire Line
	3400 1535 3400 4895
Connection ~ 3400 4895
Wire Wire Line
	3400 4895 10190 4895
Wire Wire Line
	1305 4895 3400 4895
Wire Wire Line
	2775 7090 2775 7020
Text GLabel 2775 7090 3    50   Output ~ 0
5V0
Wire Wire Line
	2845 6920 2845 7330
Wire Wire Line
	605  6920 605  7330
Wire Wire Line
	2775 7020 2860 7020
Connection ~ 2775 7020
Wire Wire Line
	2775 7020 2775 6820
Wire Wire Line
	535  7020 620  7020
Connection ~ 535  7020
Wire Wire Line
	535  7020 535  6820
Wire Wire Line
	1305 5095 3100 5095
Wire Wire Line
	3100 5095 10190 5095
Connection ~ 3100 5095
Wire Wire Line
	4100 2435 4100 5195
Wire Wire Line
	4100 2435 5005 2435
Connection ~ 4100 5195
Wire Wire Line
	4100 5195 10190 5195
Wire Wire Line
	1305 5195 4100 5195
Wire Wire Line
	1305 4495 3800 4495
Wire Wire Line
	3800 2135 3800 4495
Connection ~ 3800 4495
Wire Wire Line
	3800 4495 6100 4495
Wire Wire Line
	4200 4295 6100 4295
Wire Wire Line
	6100 4095 10190 4095
Wire Wire Line
	6100 4295 6100 4095
$Comp
L 74xgxx:74AUC2G125 U8
U 1 1
P 8920 3195
F 0 "U8" H 8845 3195 50  0000 C CNN
F 1 "NC7WZ125K8X" H 9330 2995 50  0000 C CNN
F 2 "Housings_SSOP:VSSOP-8_2.3x2mm_Pitch0.5mm" H 8920 3195 50  0001 C CNN
F 3 "" H 8920 3195 50  0001 C CNN
F 4 "ON Semi NC7WZ125K8X" H 8920 3195 50  0001 C CNN "Type"
	1    8920 3195
	1    0    0    -1  
$EndComp
Wire Wire Line
	3800 2135 5005 2135
Text GLabel 8970 3145 2    20   Output ~ 0
5V0
Wire Wire Line
	3500 4000 8500 4000
Wire Wire Line
	8400 2950 8920 2950
Wire Wire Line
	8920 2950 8920 2995
Wire Wire Line
	9215 3595 9215 3995
Wire Wire Line
	9215 3995 10190 3995
$Comp
L power:GND #PWR03
U 1 1
P 8970 3245
F 0 "#PWR03" H 8970 2995 50  0001 C CNN
F 1 "GND" H 8970 3110 20  0000 C CNN
F 2 "" H 8970 3245 50  0001 C CNN
F 3 "" H 8970 3245 50  0001 C CNN
	1    8970 3245
	1    0    0    -1  
$EndComp
$Comp
L power:GND #PWR0106
U 1 1
P 2055 1880
F 0 "#PWR0106" H 2055 1630 50  0001 C CNN
F 1 "GND" H 2055 1745 20  0000 C CNN
F 2 "" H 2055 1880 50  0001 C CNN
F 3 "" H 2055 1880 50  0001 C CNN
	1    2055 1880
	-1   0    0    -1  
$EndComp
Wire Wire Line
	8500 3195 8500 4000
Wire Wire Line
	8500 3195 8620 3195
Text Label 10190 3695 2    50   ~ 0
~DISK_CHANGE
Wire Wire Line
	6300 4195 6300 5595
Wire Wire Line
	4000 4595 4000 2335
Connection ~ 4000 4595
Wire Wire Line
	4000 4595 6200 4595
Wire Wire Line
	1305 4395 2800 4395
$Comp
L device:R R2
U 1 1
P 2800 4065
F 0 "R2" H 2800 3925 50  0000 L CNN
F 1 "1K" V 2800 4010 50  0000 L CNN
F 2 "Resistors_SMD:R_0805" V 2730 4065 50  0001 C CNN
F 3 "" H 2800 4065 50  0001 C CNN
F 4 "ROYAL OHM 0805S8J0102T5E" H 2800 4065 50  0001 C CNN "Type"
	1    2800 4065
	1    0    0    -1  
$EndComp
Text GLabel 2800 3915 1    50   Output ~ 0
5V0
Wire Wire Line
	2800 4215 2800 4395
Connection ~ 2800 4395
Wire Wire Line
	2800 4395 3900 4395
Wire Wire Line
	6300 4195 10190 4195
Wire Wire Line
	6100 4395 10190 4395
Wire Wire Line
	3200 1335 5005 1335
Wire Wire Line
	3200 1335 3200 4695
Wire Wire Line
	3300 1435 5005 1435
Wire Wire Line
	3900 2235 5005 2235
Wire Wire Line
	3900 2235 3900 4395
Wire Wire Line
	4000 2335 5005 2335
Wire Wire Line
	3100 1135 5005 1135
Wire Wire Line
	3100 1135 3100 5095
Wire Wire Line
	3000 2535 5005 2535
$Comp
L Jumper:Jumper_2_Bridged JP1
U 1 1
P 5805 5595
F 0 "JP1" H 5805 5790 50  0000 C CNN
F 1 "Jumper_2_Bridged" H 5805 5699 50  0000 C CNN
F 2 "Jumper:SolderJumper-2_P1.3mm_Open_RoundedPad1.0x1.5mm" H 5805 5595 50  0001 C CNN
F 3 "" H 5805 5595 50  0001 C CNN
	1    5805 5595
	1    0    0    -1  
$EndComp
Wire Wire Line
	1305 5595 5605 5595
Wire Wire Line
	6005 5595 6300 5595
Wire Wire Line
	4300 7020 4335 7020
Wire Wire Line
	4300 6420 4335 6420
Wire Wire Line
	4300 6820 4335 6820
Wire Wire Line
	4300 6520 4335 6520
Wire Wire Line
	4300 6620 4335 6620
Wire Wire Line
	4300 6320 4335 6320
Wire Wire Line
	4300 6720 4335 6720
Wire Wire Line
	4300 6920 4335 6920
Wire Wire Line
	2060 6520 2095 6520
Wire Wire Line
	2060 6620 2095 6620
Wire Wire Line
	2060 6320 2095 6320
Wire Wire Line
	2060 6420 2095 6420
Wire Wire Line
	2060 7020 2095 7020
Wire Wire Line
	2060 6920 2095 6920
Wire Wire Line
	2060 6820 2095 6820
Wire Wire Line
	2060 6720 2095 6720
Wire Wire Line
	9170 3195 10190 3195
Wire Wire Line
	1725 1780 1805 1780
Wire Wire Line
	1725 2130 1805 2130
Entry Wire Line
	1725 1780 1625 1680
Entry Wire Line
	1725 2130 1625 2030
Wire Bus Line
	505  510  7145 510 
Entry Bus Bus
	505  1685 605  1585
Wire Bus Line
	605  1585 1625 1585
Wire Wire Line
	3000 2535 3000 2130
Wire Wire Line
	3000 2130 2355 2130
Wire Wire Line
	3000 1235 3000 1780
Wire Wire Line
	3000 1780 2355 1780
Wire Wire Line
	3000 1235 5005 1235
Wire Wire Line
	3700 3595 8620 3595
Wire Wire Line
	9170 3595 9215 3595
$Comp
L 74xgxx:74AUC2G125 U8
U 2 1
P 8920 3595
F 0 "U8" H 8855 3590 50  0000 C CNN
F 1 "NC7WZ125K8X" H 8895 3329 50  0001 C CNN
F 2 "Housings_SSOP:VSSOP-8_2.3x2mm_Pitch0.5mm" H 8920 3595 50  0001 C CNN
F 3 "" H 8920 3595 50  0001 C CNN
F 4 "ON Semi NC7WZ125K8X" H 8920 3595 50  0001 C CNN "Type"
	2    8920 3595
	1    0    0    -1  
$EndComp
Wire Wire Line
	8400 3350 8400 2950
Wire Wire Line
	8400 3700 8400 3350
Connection ~ 8400 3350
Wire Wire Line
	8920 3350 8920 3395
Wire Wire Line
	8400 3350 8920 3350
Wire Wire Line
	5005 1735 3600 1735
Wire Wire Line
	3600 3700 8400 3700
Wire Wire Line
	3600 1735 3600 3700
Wire Wire Line
	6165 7330 6165 7365
Wire Wire Line
	6365 7330 6365 7365
Wire Wire Line
	5150 7330 5150 7365
Wire Wire Line
	6465 7330 6465 7365
Wire Wire Line
	6265 7330 6265 7365
Wire Wire Line
	5250 7330 5250 7365
Wire Wire Line
	5050 7330 5050 7365
Wire Wire Line
	5865 7330 5865 7365
Wire Wire Line
	5750 7330 5750 7365
Wire Wire Line
	6665 7330 6665 7365
Wire Wire Line
	5550 7330 5550 7365
Wire Wire Line
	5450 7330 5450 7365
Wire Wire Line
	4950 7330 4950 7365
Wire Wire Line
	5350 7330 5350 7365
Wire Wire Line
	6065 7330 6065 7365
Wire Wire Line
	5965 7330 5965 7365
Entry Bus Bus
	4435 7365 4535 7465
Entry Wire Line
	6165 7465 6265 7365
Entry Wire Line
	6365 7465 6465 7365
Entry Wire Line
	5865 7365 5765 7465
Entry Wire Line
	5965 7465 6065 7365
Entry Wire Line
	6065 7465 6165 7365
Entry Wire Line
	6565 7465 6665 7365
Entry Wire Line
	5865 7465 5965 7365
Entry Wire Line
	5050 7465 5150 7365
Entry Wire Line
	5150 7465 5250 7365
Entry Wire Line
	4850 7465 4950 7365
Entry Wire Line
	6265 7465 6365 7365
Entry Wire Line
	5450 7465 5550 7365
Entry Wire Line
	5650 7465 5750 7365
Entry Wire Line
	5250 7465 5350 7365
Entry Wire Line
	5350 7465 5450 7365
Entry Wire Line
	4950 7465 5050 7365
Wire Bus Line
	505  510  505  6015
Wire Bus Line
	1625 1585 1625 2030
Wire Bus Line
	2745 6015 2745 6820
Wire Bus Line
	505  6015 505  6820
Wire Bus Line
	7145 510  7145 1735
Wire Bus Line
	2195 6420 2195 7465
Wire Bus Line
	4435 6420 4435 7365
Wire Bus Line
	2195 7465 6565 7465
$EndSCHEMATC
